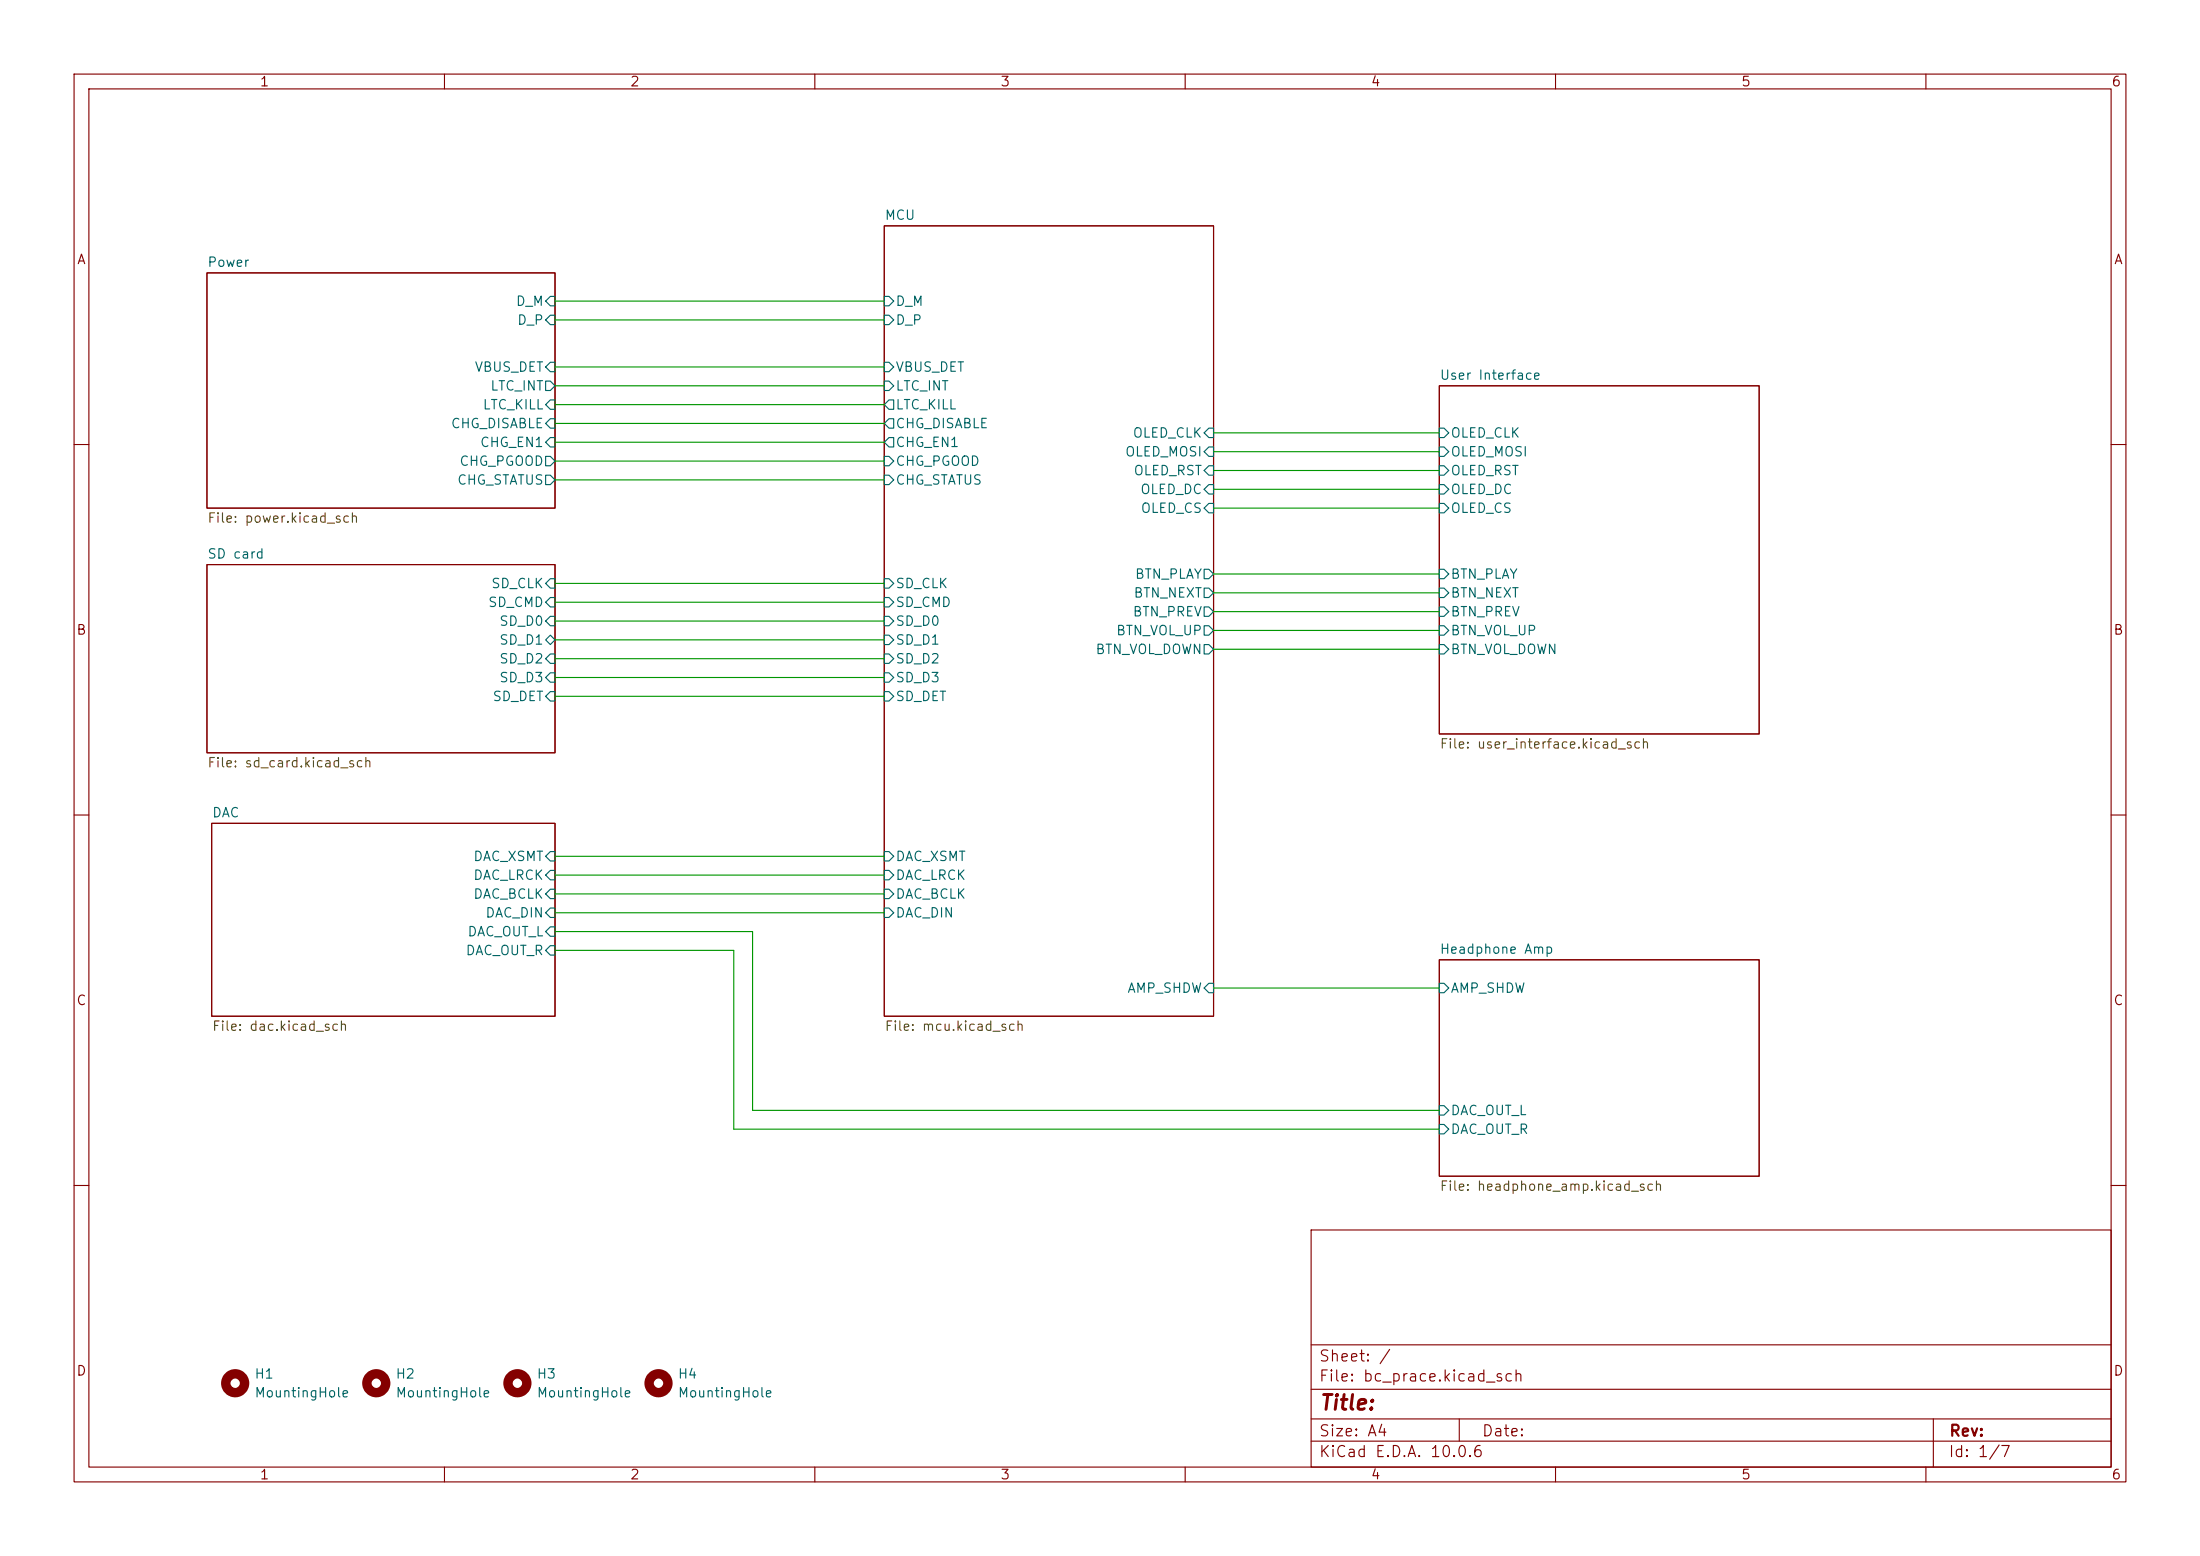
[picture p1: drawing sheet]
(kicad_sch
 (version 20260306)
 (generator "eeschema")
 (generator_version "10.0")
 (paper "A4")
 (lib_symbols
  (symbol "Mechanical:MountingHole"
   (pin_names
    (offset 1.016)) (exclude_from_sim no) (in_bom no) (on_board yes)
   (in_pos_files yes)
   (duplicate_pin_numbers_are_jumpers no)
   (property "Reference" "H" (at 0 5.08 0) (show_name no) (do_not_autoplace no) (effects (font (size 1.27 1.27))))
   (property "Value" "MountingHole" (at 0 3.175 0) (show_name no) (do_not_autoplace no) (effects (font (size 1.27 1.27))))
   (property "Footprint" "" (at 0 0 0) (show_name no) (do_not_autoplace no) (hide yes) (effects (font (size 1.27 1.27))))
   (property "Datasheet" "" (at 0 0 0) (show_name no) (do_not_autoplace no) (hide yes) (effects (font (size 1.27 1.27))))
   (property "Description" "Mounting Hole without connection" (at 0 0 0) (show_name no) (do_not_autoplace no) (hide yes) (effects (font (size 1.27 1.27))))
   (symbol "MountingHole_0_1"
    (circle (center 0 0) (radius 1.27) (stroke (width 1.27) (type default)) (fill (type none))))
   (embedded_fonts no)))
 (wire
  (pts (xy 74.93 57.15) (xy 119.38 57.15))
  (stroke (width 0) (type default)))
 (wire
  (pts (xy 101.6 149.86) (xy 194.31 149.86))
  (stroke (width 0) (type default)))
 (wire
  (pts (xy 163.83 85.09) (xy 194.31 85.09))
  (stroke (width 0) (type default)))
 (wire
  (pts (xy 74.93 64.77) (xy 119.38 64.77))
  (stroke (width 0) (type default)))
 (wire
  (pts (xy 74.93 91.44) (xy 119.38 91.44))
  (stroke (width 0) (type default)))
 (wire
  (pts (xy 74.93 118.11) (xy 119.38 118.11))
  (stroke (width 0) (type default)))
 (wire
  (pts (xy 74.93 49.53) (xy 119.38 49.53))
  (stroke (width 0) (type default)))
 (wire
  (pts (xy 163.83 82.55) (xy 194.31 82.55))
  (stroke (width 0) (type default)))
 (wire
  (pts (xy 74.93 83.82) (xy 119.38 83.82))
  (stroke (width 0) (type default)))
 (wire
  (pts (xy 74.93 123.19) (xy 119.38 123.19))
  (stroke (width 0) (type default)))
 (wire
  (pts (xy 74.93 78.74) (xy 119.38 78.74))
  (stroke (width 0) (type default)))
 (wire
  (pts (xy 74.93 54.61) (xy 119.38 54.61))
  (stroke (width 0) (type default)))
 (wire
  (pts (xy 101.6 125.73) (xy 101.6 149.86))
  (stroke (width 0) (type default)))
 (wire
  (pts (xy 74.93 115.57) (xy 119.38 115.57))
  (stroke (width 0) (type default)))
 (wire
  (pts (xy 163.83 60.96) (xy 194.31 60.96))
  (stroke (width 0) (type default)))
 (wire
  (pts (xy 74.93 120.65) (xy 119.38 120.65))
  (stroke (width 0) (type default)))
 (wire
  (pts (xy 74.93 125.73) (xy 101.6 125.73))
  (stroke (width 0) (type default)))
 (wire
  (pts (xy 163.83 58.42) (xy 194.31 58.42))
  (stroke (width 0) (type default)))
 (wire
  (pts (xy 163.83 133.35) (xy 194.31 133.35))
  (stroke (width 0) (type default)))
 (wire
  (pts (xy 74.93 93.98) (xy 119.38 93.98))
  (stroke (width 0) (type default)))
 (wire
  (pts (xy 163.83 66.04) (xy 194.31 66.04))
  (stroke (width 0) (type default)))
 (wire
  (pts (xy 74.93 40.64) (xy 119.38 40.64))
  (stroke (width 0) (type default)))
 (wire
  (pts (xy 74.93 62.23) (xy 119.38 62.23))
  (stroke (width 0) (type default)))
 (wire
  (pts (xy 74.93 88.9) (xy 119.38 88.9))
  (stroke (width 0) (type default)))
 (wire
  (pts (xy 99.06 128.27) (xy 99.06 152.4))
  (stroke (width 0) (type default)))
 (wire
  (pts (xy 163.83 63.5) (xy 194.31 63.5))
  (stroke (width 0) (type default)))
 (wire
  (pts (xy 163.83 87.63) (xy 194.31 87.63))
  (stroke (width 0) (type default)))
 (wire
  (pts (xy 74.93 128.27) (xy 99.06 128.27))
  (stroke (width 0) (type default)))
 (wire
  (pts (xy 163.83 80.01) (xy 194.31 80.01))
  (stroke (width 0) (type default)))
 (wire
  (pts (xy 163.83 68.58) (xy 194.31 68.58))
  (stroke (width 0) (type default)))
 (wire
  (pts (xy 74.93 86.36) (xy 119.38 86.36))
  (stroke (width 0) (type default)))
 (wire
  (pts (xy 74.93 43.18) (xy 119.38 43.18))
  (stroke (width 0) (type default)))
 (wire
  (pts (xy 99.06 152.4) (xy 194.31 152.4))
  (stroke (width 0) (type default)))
 (wire
  (pts (xy 74.93 52.07) (xy 119.38 52.07))
  (stroke (width 0) (type default)))
 (wire
  (pts (xy 74.93 81.28) (xy 119.38 81.28))
  (stroke (width 0) (type default)))
 (wire
  (pts (xy 74.93 59.69) (xy 119.38 59.69))
  (stroke (width 0) (type default)))
 (wire
  (pts (xy 163.83 77.47) (xy 194.31 77.47))
  (stroke (width 0) (type default)))
 (symbol
  (lib_id "Mechanical:MountingHole")
  (at 69.85 186.69 0)
  (unit 1)
  (body_style 1)
  (exclude_from_sim no)
  (in_bom no)
  (on_board yes)
  (in_pos_files yes)
  (dnp no)
  (fields_autoplaced yes)
  (property "Reference" "H3" (at 72.39 185.4199 0) (show_name no) (do_not_autoplace no) (effects (font (size 1.27 1.27)) (justify left)))
  (property "Value" "MountingHole" (at 72.39 187.9599 0) (show_name no) (do_not_autoplace no) (effects (font (size 1.27 1.27)) (justify left)))
  (property "Footprint" "" (at 69.85 186.69 0) (hide yes) (show_name no) (do_not_autoplace no) (effects (font (size 1.27 1.27))))
  (property "Datasheet" "" (at 69.85 186.69 0) (hide yes) (show_name no) (do_not_autoplace no) (effects (font (size 1.27 1.27))))
  (property "Description" "Mounting Hole without connection" (at 69.85 186.69 0) (hide yes) (show_name no) (do_not_autoplace no) (effects (font (size 1.27 1.27)))))
 (symbol
  (lib_id "Mechanical:MountingHole")
  (at 50.8 186.69 0)
  (unit 1)
  (body_style 1)
  (exclude_from_sim no)
  (in_bom no)
  (on_board yes)
  (in_pos_files yes)
  (dnp no)
  (fields_autoplaced yes)
  (property "Reference" "H2" (at 53.34 185.4199 0) (show_name no) (do_not_autoplace no) (effects (font (size 1.27 1.27)) (justify left)))
  (property "Value" "MountingHole" (at 53.34 187.9599 0) (show_name no) (do_not_autoplace no) (effects (font (size 1.27 1.27)) (justify left)))
  (property "Footprint" "" (at 50.8 186.69 0) (hide yes) (show_name no) (do_not_autoplace no) (effects (font (size 1.27 1.27))))
  (property "Datasheet" "" (at 50.8 186.69 0) (hide yes) (show_name no) (do_not_autoplace no) (effects (font (size 1.27 1.27))))
  (property "Description" "Mounting Hole without connection" (at 50.8 186.69 0) (hide yes) (show_name no) (do_not_autoplace no) (effects (font (size 1.27 1.27)))))
 (symbol
  (lib_id "Mechanical:MountingHole")
  (at 31.75 186.69 0)
  (unit 1)
  (body_style 1)
  (exclude_from_sim no)
  (in_bom no)
  (on_board yes)
  (in_pos_files yes)
  (dnp no)
  (fields_autoplaced yes)
  (property "Reference" "H1" (at 34.29 185.4199 0) (show_name no) (do_not_autoplace no) (effects (font (size 1.27 1.27)) (justify left)))
  (property "Value" "MountingHole" (at 34.29 187.9599 0) (show_name no) (do_not_autoplace no) (effects (font (size 1.27 1.27)) (justify left)))
  (property "Footprint" "" (at 31.75 186.69 0) (hide yes) (show_name no) (do_not_autoplace no) (effects (font (size 1.27 1.27))))
  (property "Datasheet" "" (at 31.75 186.69 0) (hide yes) (show_name no) (do_not_autoplace no) (effects (font (size 1.27 1.27))))
  (property "Description" "Mounting Hole without connection" (at 31.75 186.69 0) (hide yes) (show_name no) (do_not_autoplace no) (effects (font (size 1.27 1.27)))))
 (symbol
  (lib_id "Mechanical:MountingHole")
  (at 88.9 186.69 0)
  (unit 1)
  (body_style 1)
  (exclude_from_sim no)
  (in_bom no)
  (on_board yes)
  (in_pos_files yes)
  (dnp no)
  (fields_autoplaced yes)
  (property "Reference" "H4" (at 91.44 185.4199 0) (show_name no) (do_not_autoplace no) (effects (font (size 1.27 1.27)) (justify left)))
  (property "Value" "MountingHole" (at 91.44 187.9599 0) (show_name no) (do_not_autoplace no) (effects (font (size 1.27 1.27)) (justify left)))
  (property "Footprint" "" (at 88.9 186.69 0) (hide yes) (show_name no) (do_not_autoplace no) (effects (font (size 1.27 1.27))))
  (property "Datasheet" "" (at 88.9 186.69 0) (hide yes) (show_name no) (do_not_autoplace no) (effects (font (size 1.27 1.27))))
  (property "Description" "Mounting Hole without connection" (at 88.9 186.69 0) (hide yes) (show_name no) (do_not_autoplace no) (effects (font (size 1.27 1.27)))))
 (sheet
  (at 28.575 111.125)
  (size 46.355 26.035)
  (exclude_from_sim no)
  (in_bom yes)
  (on_board yes)
  (dnp no)
  (fields_autoplaced yes)
  (stroke (width 0.1524) (type solid))
  (fill (color 0 0 0 0))
  (property "Sheetname" "DAC" (at 28.575 110.4134 0) (show_name no) (do_not_autoplace no) (effects (font (size 1.27 1.27)) (justify left bottom)))
  (property "Sheetfile" "dac.kicad_sch" (at 28.575 137.7446 0) (show_name no) (do_not_autoplace no) (effects (font (size 1.27 1.27)) (justify left top)))
  (pin "DAC_OUT_L" input (at 74.93 125.73 0) (effects (font (size 1.27 1.27)) (justify right)))
  (pin "DAC_OUT_R" input (at 74.93 128.27 0) (effects (font (size 1.27 1.27)) (justify right)))
  (pin "DAC_BCLK" input (at 74.93 120.65 0) (effects (font (size 1.27 1.27)) (justify right)))
  (pin "DAC_DIN" input (at 74.93 123.19 0) (effects (font (size 1.27 1.27)) (justify right)))
  (pin "DAC_LRCK" input (at 74.93 118.11 0) (effects (font (size 1.27 1.27)) (justify right)))
  (pin "DAC_XSMT" input (at 74.93 115.57 0) (effects (font (size 1.27 1.27)) (justify right))))
 (sheet
  (at 27.94 36.83)
  (size 46.99 31.75)
  (exclude_from_sim no)
  (in_bom yes)
  (on_board yes)
  (dnp no)
  (fields_autoplaced yes)
  (stroke (width 0.1524) (type solid))
  (fill (color 0 0 0 0))
  (property "Sheetname" "Power" (at 27.94 36.1184 0) (show_name no) (do_not_autoplace no) (effects (font (size 1.27 1.27)) (justify left bottom)))
  (property "Sheetfile" "power.kicad_sch" (at 27.94 69.1646 0) (show_name no) (do_not_autoplace no) (effects (font (size 1.27 1.27)) (justify left top)))
  (pin "CHG_EN1" input (at 74.93 59.69 0) (effects (font (size 1.27 1.27)) (justify right)))
  (pin "CHG_PGOOD" output (at 74.93 62.23 0) (effects (font (size 1.27 1.27)) (justify right)))
  (pin "CHG_STATUS" output (at 74.93 64.77 0) (effects (font (size 1.27 1.27)) (justify right)))
  (pin "CHG_DISABLE" input (at 74.93 57.15 0) (effects (font (size 1.27 1.27)) (justify right)))
  (pin "LTC_KILL" input (at 74.93 54.61 0) (effects (font (size 1.27 1.27)) (justify right)))
  (pin "LTC_INT" output (at 74.93 52.07 0) (effects (font (size 1.27 1.27)) (justify right)))
  (pin "VBUS_DET" input (at 74.93 49.53 0) (effects (font (size 1.27 1.27)) (justify right)))
  (pin "D_M" input (at 74.93 40.64 0) (effects (font (size 1.27 1.27)) (justify right)))
  (pin "D_P" input (at 74.93 43.18 0) (effects (font (size 1.27 1.27)) (justify right))))
 (sheet
  (at 27.94 76.2)
  (size 46.99 25.4)
  (exclude_from_sim no)
  (in_bom yes)
  (on_board yes)
  (dnp no)
  (fields_autoplaced yes)
  (stroke (width 0.1524) (type solid))
  (fill (color 0 0 0 0))
  (property "Sheetname" "SD card" (at 27.94 75.4884 0) (show_name no) (do_not_autoplace no) (effects (font (size 1.27 1.27)) (justify left bottom)))
  (property "Sheetfile" "sd_card.kicad_sch" (at 27.94 102.1846 0) (show_name no) (do_not_autoplace no) (effects (font (size 1.27 1.27)) (justify left top)))
  (pin "SD_CLK" input (at 74.93 78.74 0) (effects (font (size 1.27 1.27)) (justify right)))
  (pin "SD_CMD" input (at 74.93 81.28 0) (effects (font (size 1.27 1.27)) (justify right)))
  (pin "SD_D0" input (at 74.93 83.82 0) (effects (font (size 1.27 1.27)) (justify right)))
  (pin "SD_D1" bidirectional (at 74.93 86.36 0) (effects (font (size 1.27 1.27)) (justify right)))
  (pin "SD_D2" input (at 74.93 88.9 0) (effects (font (size 1.27 1.27)) (justify right)))
  (pin "SD_D3" input (at 74.93 91.44 0) (effects (font (size 1.27 1.27)) (justify right)))
  (pin "SD_DET" input (at 74.93 93.98 0) (effects (font (size 1.27 1.27)) (justify right))))
 (sheet
  (at 194.31 52.07)
  (size 43.18 46.99)
  (exclude_from_sim no)
  (in_bom yes)
  (on_board yes)
  (dnp no)
  (fields_autoplaced yes)
  (stroke (width 0.1524) (type solid))
  (fill (color 0 0 0 0))
  (property "Sheetname" "User Interface" (at 194.31 51.3584 0) (show_name no) (do_not_autoplace no) (effects (font (size 1.27 1.27)) (justify left bottom)))
  (property "Sheetfile" "user_interface.kicad_sch" (at 194.31 99.6446 0) (show_name no) (do_not_autoplace no) (effects (font (size 1.27 1.27)) (justify left top)))
  (pin "OLED_CLK" input (at 194.31 58.42 180) (effects (font (size 1.27 1.27)) (justify left)))
  (pin "OLED_CS" input (at 194.31 68.58 180) (effects (font (size 1.27 1.27)) (justify left)))
  (pin "OLED_DC" input (at 194.31 66.04 180) (effects (font (size 1.27 1.27)) (justify left)))
  (pin "OLED_MOSI" input (at 194.31 60.96 180) (effects (font (size 1.27 1.27)) (justify left)))
  (pin "OLED_RST" input (at 194.31 63.5 180) (effects (font (size 1.27 1.27)) (justify left)))
  (pin "BTN_NEXT" input (at 194.31 80.01 180) (effects (font (size 1.27 1.27)) (justify left)))
  (pin "BTN_PLAY" input (at 194.31 77.47 180) (effects (font (size 1.27 1.27)) (justify left)))
  (pin "BTN_PREV" input (at 194.31 82.55 180) (effects (font (size 1.27 1.27)) (justify left)))
  (pin "BTN_VOL_DOWN" input (at 194.31 87.63 180) (effects (font (size 1.27 1.27)) (justify left)))
  (pin "BTN_VOL_UP" input (at 194.31 85.09 180) (effects (font (size 1.27 1.27)) (justify left))))
 (sheet
  (at 119.38 30.48)
  (size 44.45 106.68)
  (exclude_from_sim no)
  (in_bom yes)
  (on_board yes)
  (dnp no)
  (fields_autoplaced yes)
  (stroke (width 0.1524) (type solid))
  (fill (color 0 0 0 0))
  (property "Sheetname" "MCU" (at 119.38 29.7684 0) (show_name no) (do_not_autoplace no) (effects (font (size 1.27 1.27)) (justify left bottom)))
  (property "Sheetfile" "mcu.kicad_sch" (at 119.38 137.7446 0) (show_name no) (do_not_autoplace no) (effects (font (size 1.27 1.27)) (justify left top)))
  (pin "SD_CLK" input (at 119.38 78.74 180) (effects (font (size 1.27 1.27)) (justify left)))
  (pin "SD_CMD" input (at 119.38 81.28 180) (effects (font (size 1.27 1.27)) (justify left)))
  (pin "SD_D0" input (at 119.38 83.82 180) (effects (font (size 1.27 1.27)) (justify left)))
  (pin "SD_D1" input (at 119.38 86.36 180) (effects (font (size 1.27 1.27)) (justify left)))
  (pin "SD_D2" input (at 119.38 88.9 180) (effects (font (size 1.27 1.27)) (justify left)))
  (pin "SD_D3" input (at 119.38 91.44 180) (effects (font (size 1.27 1.27)) (justify left)))
  (pin "SD_DET" input (at 119.38 93.98 180) (effects (font (size 1.27 1.27)) (justify left)))
  (pin "DAC_BCLK" input (at 119.38 120.65 180) (effects (font (size 1.27 1.27)) (justify left)))
  (pin "DAC_DIN" input (at 119.38 123.19 180) (effects (font (size 1.27 1.27)) (justify left)))
  (pin "DAC_LRCK" input (at 119.38 118.11 180) (effects (font (size 1.27 1.27)) (justify left)))
  (pin "AMP_SHDW" input (at 163.83 133.35 0) (effects (font (size 1.27 1.27)) (justify right)))
  (pin "LTC_KILL" output (at 119.38 54.61 180) (effects (font (size 1.27 1.27)) (justify left)))
  (pin "CHG_DISABLE" output (at 119.38 57.15 180) (effects (font (size 1.27 1.27)) (justify left)))
  (pin "CHG_EN1" output (at 119.38 59.69 180) (effects (font (size 1.27 1.27)) (justify left)))
  (pin "CHG_PGOOD" input (at 119.38 62.23 180) (effects (font (size 1.27 1.27)) (justify left)))
  (pin "CHG_STATUS" input (at 119.38 64.77 180) (effects (font (size 1.27 1.27)) (justify left)))
  (pin "LTC_INT" input (at 119.38 52.07 180) (effects (font (size 1.27 1.27)) (justify left)))
  (pin "OLED_CLK" input (at 163.83 58.42 0) (effects (font (size 1.27 1.27)) (justify right)))
  (pin "OLED_CS" input (at 163.83 68.58 0) (effects (font (size 1.27 1.27)) (justify right)))
  (pin "OLED_DC" input (at 163.83 66.04 0) (effects (font (size 1.27 1.27)) (justify right)))
  (pin "OLED_MOSI" input (at 163.83 60.96 0) (effects (font (size 1.27 1.27)) (justify right)))
  (pin "OLED_RST" input (at 163.83 63.5 0) (effects (font (size 1.27 1.27)) (justify right)))
  (pin "BTN_NEXT" output (at 163.83 80.01 0) (effects (font (size 1.27 1.27)) (justify right)))
  (pin "BTN_PLAY" output (at 163.83 77.47 0) (effects (font (size 1.27 1.27)) (justify right)))
  (pin "BTN_PREV" output (at 163.83 82.55 0) (effects (font (size 1.27 1.27)) (justify right)))
  (pin "BTN_VOL_DOWN" output (at 163.83 87.63 0) (effects (font (size 1.27 1.27)) (justify right)))
  (pin "BTN_VOL_UP" output (at 163.83 85.09 0) (effects (font (size 1.27 1.27)) (justify right)))
  (pin "VBUS_DET" input (at 119.38 49.53 180) (effects (font (size 1.27 1.27)) (justify left)))
  (pin "DAC_XSMT" input (at 119.38 115.57 180) (effects (font (size 1.27 1.27)) (justify left)))
  (pin "D_M" input (at 119.38 40.64 180) (effects (font (size 1.27 1.27)) (justify left)))
  (pin "D_P" input (at 119.38 43.18 180) (effects (font (size 1.27 1.27)) (justify left))))
 (sheet
  (at 194.31 129.54)
  (size 43.18 29.21)
  (exclude_from_sim no)
  (in_bom yes)
  (on_board yes)
  (dnp no)
  (fields_autoplaced yes)
  (stroke (width 0.1524) (type solid))
  (fill (color 0 0 0 0))
  (property "Sheetname" "Headphone Amp" (at 194.31 128.8284 0) (show_name no) (do_not_autoplace no) (effects (font (size 1.27 1.27)) (justify left bottom)))
  (property "Sheetfile" "headphone_amp.kicad_sch" (at 194.31 159.3346 0) (show_name no) (do_not_autoplace no) (effects (font (size 1.27 1.27)) (justify left top)))
  (pin "AMP_SHDW" input (at 194.31 133.35 180) (effects (font (size 1.27 1.27)) (justify left)))
  (pin "DAC_OUT_L" input (at 194.31 149.86 180) (effects (font (size 1.27 1.27)) (justify left)))
  (pin "DAC_OUT_R" input (at 194.31 152.4 180) (effects (font (size 1.27 1.27)) (justify left))))
 (sheet_instances
  (path ""
   (page "1")))
 (embedded_fonts no))
